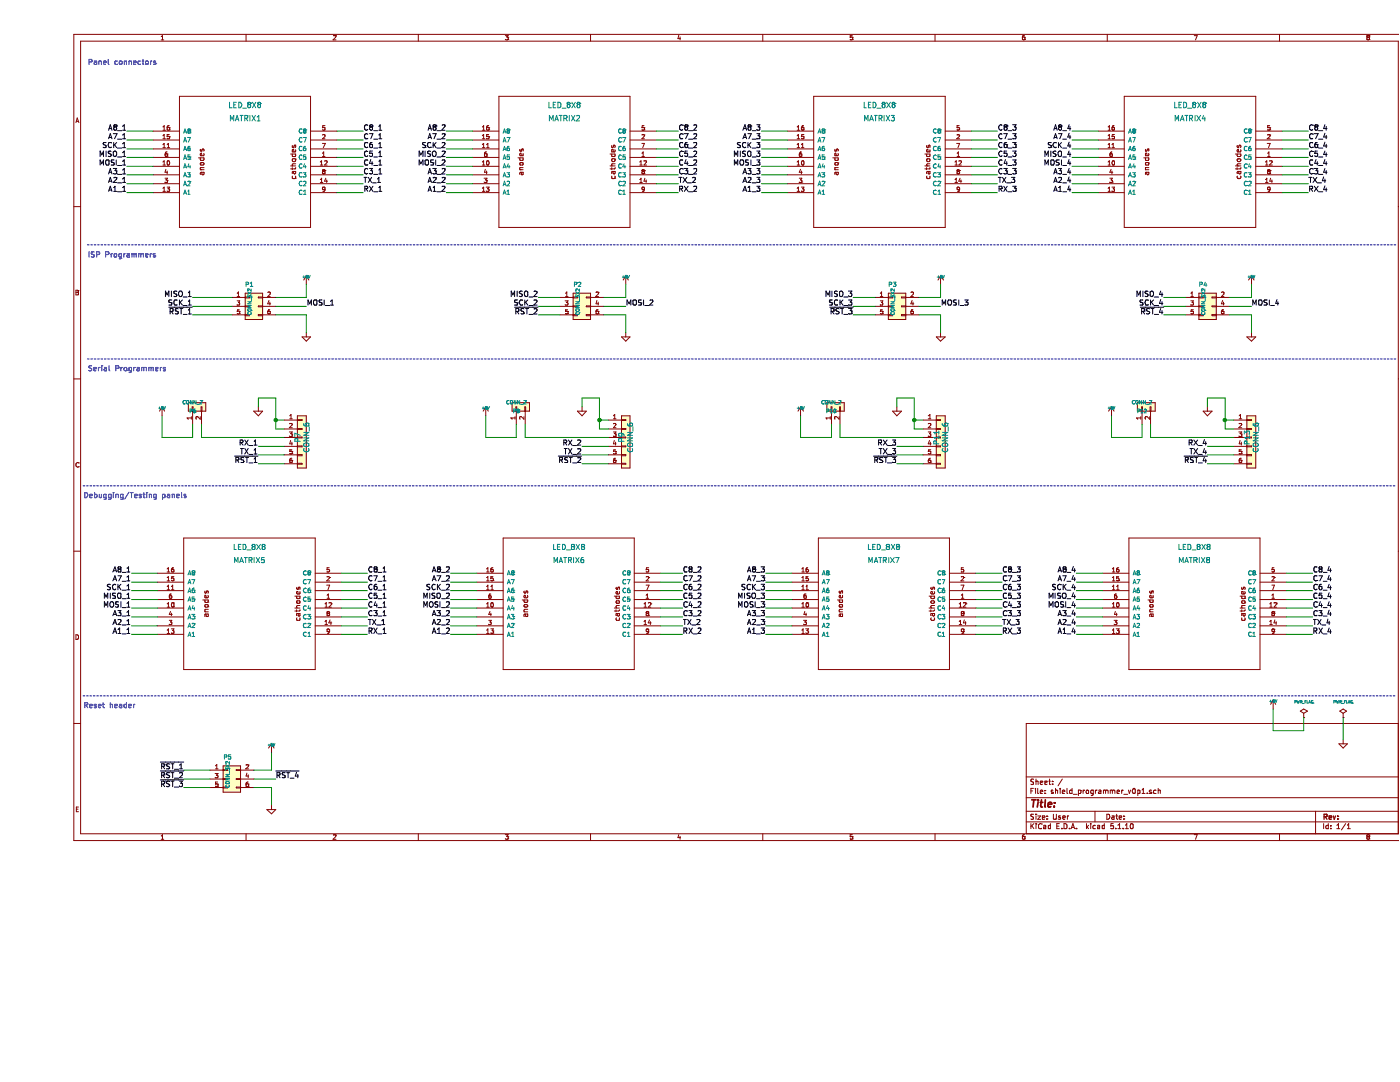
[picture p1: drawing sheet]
EESchema Schematic File Version 4
EELAYER 30 0
EELAYER END
$Descr User 16000 10000
encoding utf-8
Sheet 1 1
Title ""
Date ""
Rev ""
Comp ""
Comment1 ""
Comment2 ""
Comment3 ""
Comment4 ""
$EndDescr
$Comp
L shield_programmer_v0p1:LED_8X8 MATRIX1
U 1 1
P 2350 1850
F 0 "MATRIX1" H 2350 2350 60  0000 C CNN
F 1 "LED_8X8" H 2350 2500 60  0000 C CNN
F 2 "" H 2350 1850 60  0000 C CNN
F 3 "" H 2350 1850 60  0000 C CNN
	1    2350 1850
	1    0    0    -1  
$EndComp
$Comp
L Connector_Generic:Conn_02x03_Odd_Even P1
U 1 1
P 2400 3500
F 0 "P1" H 2400 3750 50  0000 C CNN
F 1 "CONN_3X2" V 2400 3550 40  0000 C CNN
F 2 "" H 2400 3500 60  0000 C CNN
F 3 "" H 2400 3500 60  0000 C CNN
	1    2400 3500
	1    0    0    -1  
$EndComp
Wire Wire Line
	2200 3400 1750 3400
Wire Wire Line
	2200 3500 1750 3500
Wire Wire Line
	2200 3600 1750 3600
Wire Wire Line
	2700 3400 3050 3400
Wire Wire Line
	2700 3500 3050 3500
Wire Wire Line
	2700 3600 3050 3600
Text Label 1750 3400 2    60   ~ 0
MISO_1
Text Label 1750 3500 2    60   ~ 0
SCK_1
Text Label 1750 3600 2    60   ~ 0
~RST_1
Wire Wire Line
	3050 3400 3050 3250
Wire Wire Line
	3050 3600 3050 3800
$Comp
L power:+5V #PWR01
U 1 1
P 3050 3250
F 0 "#PWR01" H 3050 3340 20  0001 C CNN
F 1 "+5V" H 3050 3340 30  0000 C CNN
F 2 "" H 3050 3250 60  0000 C CNN
F 3 "" H 3050 3250 60  0000 C CNN
	1    3050 3250
	1    0    0    -1  
$EndComp
$Comp
L power:GND #PWR02
U 1 1
P 3050 3800
F 0 "#PWR02" H 3050 3800 30  0001 C CNN
F 1 "GND" H 3050 3730 30  0001 C CNN
F 2 "" H 3050 3800 60  0000 C CNN
F 3 "" H 3050 3800 60  0000 C CNN
	1    3050 3800
	1    0    0    -1  
$EndComp
Text Label 3050 3500 0    60   ~ 0
MOSI_1
Wire Wire Line
	1300 1900 1000 1900
Wire Wire Line
	1300 1800 1000 1800
Wire Wire Line
	1300 1700 1000 1700
Text Label 1000 1900 2    60   ~ 0
MOSI_1
Text Label 1000 1800 2    60   ~ 0
MISO_1
Text Label 1000 1700 2    60   ~ 0
SCK_1
$Comp
L shield_programmer_v0p1:LED_8X8 MATRIX3
U 1 1
P 9600 1850
F 0 "MATRIX3" H 9600 2350 60  0000 C CNN
F 1 "LED_8X8" H 9600 2500 60  0000 C CNN
F 2 "" H 9600 1850 60  0000 C CNN
F 3 "" H 9600 1850 60  0000 C CNN
	1    9600 1850
	1    0    0    -1  
$EndComp
$Comp
L Connector_Generic:Conn_02x03_Odd_Even P3
U 1 1
P 9750 3500
F 0 "P3" H 9750 3750 50  0000 C CNN
F 1 "CONN_3X2" V 9750 3550 40  0000 C CNN
F 2 "" H 9750 3500 60  0000 C CNN
F 3 "" H 9750 3500 60  0000 C CNN
	1    9750 3500
	1    0    0    -1  
$EndComp
Wire Wire Line
	9550 3400 9300 3400
Wire Wire Line
	9550 3500 9300 3500
Wire Wire Line
	9550 3600 9300 3600
Wire Wire Line
	10050 3400 10300 3400
Wire Wire Line
	10050 3500 10300 3500
Wire Wire Line
	10050 3600 10300 3600
Text Label 9300 3400 2    60   ~ 0
MISO_3
Text Label 9300 3500 2    60   ~ 0
SCK_3
Text Label 9300 3600 2    60   ~ 0
~RST_3
Wire Wire Line
	10300 3400 10300 3250
Wire Wire Line
	10300 3600 10300 3800
$Comp
L power:+5V #PWR03
U 1 1
P 10300 3250
F 0 "#PWR03" H 10300 3340 20  0001 C CNN
F 1 "+5V" H 10300 3340 30  0000 C CNN
F 2 "" H 10300 3250 60  0000 C CNN
F 3 "" H 10300 3250 60  0000 C CNN
	1    10300 3250
	1    0    0    -1  
$EndComp
$Comp
L power:GND #PWR04
U 1 1
P 10300 3800
F 0 "#PWR04" H 10300 3800 30  0001 C CNN
F 1 "GND" H 10300 3730 30  0001 C CNN
F 2 "" H 10300 3800 60  0000 C CNN
F 3 "" H 10300 3800 60  0000 C CNN
	1    10300 3800
	1    0    0    -1  
$EndComp
Text Label 10300 3500 0    60   ~ 0
MOSI_3
Wire Wire Line
	8550 1900 8250 1900
Wire Wire Line
	8550 1800 8250 1800
Wire Wire Line
	8550 1700 8250 1700
Text Label 8250 1900 2    60   ~ 0
MOSI_3
Text Label 8250 1800 2    60   ~ 0
MISO_3
Text Label 8250 1700 2    60   ~ 0
SCK_3
$Comp
L shield_programmer_v0p1:LED_8X8 MATRIX2
U 1 1
P 6000 1850
F 0 "MATRIX2" H 6000 2350 60  0000 C CNN
F 1 "LED_8X8" H 6000 2500 60  0000 C CNN
F 2 "" H 6000 1850 60  0000 C CNN
F 3 "" H 6000 1850 60  0000 C CNN
	1    6000 1850
	1    0    0    -1  
$EndComp
$Comp
L Connector_Generic:Conn_02x03_Odd_Even P2
U 1 1
P 6150 3500
F 0 "P2" H 6150 3750 50  0000 C CNN
F 1 "CONN_3X2" V 6150 3550 40  0000 C CNN
F 2 "" H 6150 3500 60  0000 C CNN
F 3 "" H 6150 3500 60  0000 C CNN
	1    6150 3500
	1    0    0    -1  
$EndComp
Wire Wire Line
	5950 3400 5700 3400
Wire Wire Line
	5950 3500 5700 3500
Wire Wire Line
	5950 3600 5700 3600
Wire Wire Line
	6450 3400 6700 3400
Wire Wire Line
	6450 3500 6700 3500
Wire Wire Line
	6450 3600 6700 3600
Text Label 5700 3400 2    60   ~ 0
MISO_2
Text Label 5700 3500 2    60   ~ 0
SCK_2
Text Label 5700 3600 2    60   ~ 0
~RST_2
Wire Wire Line
	6700 3400 6700 3250
Wire Wire Line
	6700 3600 6700 3800
$Comp
L power:+5V #PWR05
U 1 1
P 6700 3250
F 0 "#PWR05" H 6700 3340 20  0001 C CNN
F 1 "+5V" H 6700 3340 30  0000 C CNN
F 2 "" H 6700 3250 60  0000 C CNN
F 3 "" H 6700 3250 60  0000 C CNN
	1    6700 3250
	1    0    0    -1  
$EndComp
$Comp
L power:GND #PWR06
U 1 1
P 6700 3800
F 0 "#PWR06" H 6700 3800 30  0001 C CNN
F 1 "GND" H 6700 3730 30  0001 C CNN
F 2 "" H 6700 3800 60  0000 C CNN
F 3 "" H 6700 3800 60  0000 C CNN
	1    6700 3800
	1    0    0    -1  
$EndComp
Text Label 6700 3500 0    60   ~ 0
MOSI_2
Wire Wire Line
	4950 1900 4650 1900
Wire Wire Line
	4950 1800 4650 1800
Wire Wire Line
	4950 1700 4650 1700
Text Label 4650 1900 2    60   ~ 0
MOSI_2
Text Label 4650 1800 2    60   ~ 0
MISO_2
Text Label 4650 1700 2    60   ~ 0
SCK_2
$Comp
L shield_programmer_v0p1:LED_8X8 MATRIX4
U 1 1
P 13150 1850
F 0 "MATRIX4" H 13150 2350 60  0000 C CNN
F 1 "LED_8X8" H 13150 2500 60  0000 C CNN
F 2 "" H 13150 1850 60  0000 C CNN
F 3 "" H 13150 1850 60  0000 C CNN
	1    13150 1850
	1    0    0    -1  
$EndComp
$Comp
L Connector_Generic:Conn_02x03_Odd_Even P4
U 1 1
P 13300 3500
F 0 "P4" H 13300 3750 50  0000 C CNN
F 1 "CONN_3X2" V 13300 3550 40  0000 C CNN
F 2 "" H 13300 3500 60  0000 C CNN
F 3 "" H 13300 3500 60  0000 C CNN
	1    13300 3500
	1    0    0    -1  
$EndComp
Wire Wire Line
	13100 3400 12850 3400
Wire Wire Line
	13100 3500 12850 3500
Wire Wire Line
	13100 3600 12850 3600
Wire Wire Line
	13600 3400 13850 3400
Wire Wire Line
	13600 3500 13850 3500
Wire Wire Line
	13600 3600 13850 3600
Text Label 12850 3400 2    60   ~ 0
MISO_4
Text Label 12850 3500 2    60   ~ 0
SCK_4
Text Label 12850 3600 2    60   ~ 0
~RST_4
Wire Wire Line
	13850 3400 13850 3250
Wire Wire Line
	13850 3600 13850 3800
$Comp
L power:+5V #PWR07
U 1 1
P 13850 3250
F 0 "#PWR07" H 13850 3340 20  0001 C CNN
F 1 "+5V" H 13850 3340 30  0000 C CNN
F 2 "" H 13850 3250 60  0000 C CNN
F 3 "" H 13850 3250 60  0000 C CNN
	1    13850 3250
	1    0    0    -1  
$EndComp
$Comp
L power:GND #PWR08
U 1 1
P 13850 3800
F 0 "#PWR08" H 13850 3800 30  0001 C CNN
F 1 "GND" H 13850 3730 30  0001 C CNN
F 2 "" H 13850 3800 60  0000 C CNN
F 3 "" H 13850 3800 60  0000 C CNN
	1    13850 3800
	1    0    0    -1  
$EndComp
Text Label 13850 3500 0    60   ~ 0
MOSI_4
Wire Wire Line
	12100 1900 11800 1900
Wire Wire Line
	12100 1800 11800 1800
Wire Wire Line
	12100 1700 11800 1700
Text Label 11800 1900 2    60   ~ 0
MOSI_4
Text Label 11800 1800 2    60   ~ 0
MISO_4
Text Label 11800 1700 2    60   ~ 0
SCK_4
$Comp
L shield_programmer_v0p1:LED_8X8 MATRIX5
U 1 1
P 2400 6900
F 0 "MATRIX5" H 2400 7400 60  0000 C CNN
F 1 "LED_8X8" H 2400 7550 60  0000 C CNN
F 2 "" H 2400 6900 60  0000 C CNN
F 3 "" H 2400 6900 60  0000 C CNN
	1    2400 6900
	1    0    0    -1  
$EndComp
$Comp
L shield_programmer_v0p1:LED_8X8 MATRIX6
U 1 1
P 6050 6900
F 0 "MATRIX6" H 6050 7400 60  0000 C CNN
F 1 "LED_8X8" H 6050 7550 60  0000 C CNN
F 2 "" H 6050 6900 60  0000 C CNN
F 3 "" H 6050 6900 60  0000 C CNN
	1    6050 6900
	1    0    0    -1  
$EndComp
$Comp
L shield_programmer_v0p1:LED_8X8 MATRIX7
U 1 1
P 9650 6900
F 0 "MATRIX7" H 9650 7400 60  0000 C CNN
F 1 "LED_8X8" H 9650 7550 60  0000 C CNN
F 2 "" H 9650 6900 60  0000 C CNN
F 3 "" H 9650 6900 60  0000 C CNN
	1    9650 6900
	1    0    0    -1  
$EndComp
$Comp
L shield_programmer_v0p1:LED_8X8 MATRIX8
U 1 1
P 13200 6900
F 0 "MATRIX8" H 13200 7400 60  0000 C CNN
F 1 "LED_8X8" H 13200 7550 60  0000 C CNN
F 2 "" H 13200 6900 60  0000 C CNN
F 3 "" H 13200 6900 60  0000 C CNN
	1    13200 6900
	1    0    0    -1  
$EndComp
Wire Wire Line
	1300 1500 1000 1500
Wire Wire Line
	1000 1600 1300 1600
Wire Wire Line
	1300 2000 1000 2000
Wire Wire Line
	1300 2100 1000 2100
Wire Wire Line
	1300 2200 1000 2200
Wire Wire Line
	3400 1500 3700 1500
Wire Wire Line
	3400 1600 3700 1600
Wire Wire Line
	3400 1700 3700 1700
Wire Wire Line
	3400 1800 3700 1800
Wire Wire Line
	3400 1900 3700 1900
Wire Wire Line
	3400 2000 3700 2000
Wire Wire Line
	3400 2100 3700 2100
Wire Wire Line
	3400 2200 3700 2200
Wire Wire Line
	4950 1500 4650 1500
Wire Wire Line
	4950 1600 4650 1600
Wire Wire Line
	4950 2000 4650 2000
Wire Wire Line
	4950 2100 4650 2100
Wire Wire Line
	4950 2200 4650 2200
Wire Wire Line
	7050 1500 7300 1500
Wire Wire Line
	7050 1600 7300 1600
Wire Wire Line
	7050 1700 7300 1700
Wire Wire Line
	7050 1800 7300 1800
Wire Wire Line
	7050 1900 7300 1900
Wire Wire Line
	7050 2000 7300 2000
Wire Wire Line
	7050 2100 7300 2100
Wire Wire Line
	7050 2200 7300 2200
Wire Wire Line
	8550 1500 8250 1500
Wire Wire Line
	8550 1600 8250 1600
Wire Wire Line
	8550 2000 8250 2000
Wire Wire Line
	8550 2100 8250 2100
Wire Wire Line
	8550 2200 8250 2200
Wire Wire Line
	10650 1500 10950 1500
Wire Wire Line
	10650 1600 10950 1600
Wire Wire Line
	10650 1700 10950 1700
Wire Wire Line
	10650 1800 10950 1800
Wire Wire Line
	10650 1900 10950 1900
Wire Wire Line
	10650 2000 10950 2000
Wire Wire Line
	10650 2100 10950 2100
Wire Wire Line
	10650 2200 10950 2200
Wire Wire Line
	12100 1500 11800 1500
Wire Wire Line
	12100 1600 11800 1600
Wire Wire Line
	12100 2000 11800 2000
Wire Wire Line
	12100 2100 11800 2100
Wire Wire Line
	12100 2200 11800 2200
Text Label 1000 1500 2    60   ~ 0
A8_1
Text Label 1000 1600 2    60   ~ 0
A7_1
Text Label 1000 2000 2    60   ~ 0
A3_1
Text Label 1000 2100 2    60   ~ 0
A2_1
Text Label 1000 2200 2    60   ~ 0
A1_1
Text Label 3700 1500 0    60   ~ 0
C8_1
Text Label 3700 1600 0    60   ~ 0
C7_1
Text Label 3700 1700 0    60   ~ 0
C6_1
Wire Wire Line
	1350 6950 1050 6950
Wire Wire Line
	1350 6850 1050 6850
Wire Wire Line
	1350 6750 1050 6750
Text Label 1050 6950 2    60   ~ 0
MOSI_1
Text Label 1050 6850 2    60   ~ 0
MISO_1
Text Label 1050 6750 2    60   ~ 0
SCK_1
Wire Wire Line
	1350 6550 1050 6550
Wire Wire Line
	1050 6650 1350 6650
Wire Wire Line
	1350 7050 1050 7050
Wire Wire Line
	1350 7150 1050 7150
Wire Wire Line
	1350 7250 1050 7250
Text Label 1050 6550 2    60   ~ 0
A8_1
Text Label 1050 6650 2    60   ~ 0
A7_1
Text Label 1050 7050 2    60   ~ 0
A3_1
Text Label 1050 7150 2    60   ~ 0
A2_1
Text Label 1050 7250 2    60   ~ 0
A1_1
Text Label 3700 1800 0    60   ~ 0
C5_1
Text Label 3700 1900 0    60   ~ 0
C4_1
Text Label 3700 2000 0    60   ~ 0
C3_1
Text Label 3700 2100 0    60   ~ 0
TX_1
Text Label 3700 2200 0    60   ~ 0
RX_1
$Comp
L Connector_Generic:Conn_02x03_Odd_Even P5
U 1 1
P 2150 8900
F 0 "P5" H 2150 9150 50  0000 C CNN
F 1 "CONN_3X2" V 2150 8950 40  0000 C CNN
F 2 "" H 2150 8900 60  0000 C CNN
F 3 "" H 2150 8900 60  0000 C CNN
	1    2150 8900
	1    0    0    -1  
$EndComp
Wire Wire Line
	2450 8800 2650 8800
Wire Wire Line
	2650 8800 2650 8600
Wire Wire Line
	2450 9000 2650 9000
Wire Wire Line
	2650 9000 2650 9200
Wire Wire Line
	1950 9000 1650 9000
Wire Wire Line
	2450 8900 2700 8900
Text Label 1650 9000 2    60   ~ 0
~RST_3
Text Label 2700 8900 0    60   ~ 0
~RST_4
$Comp
L power:GND #PWR09
U 1 1
P 2650 9200
F 0 "#PWR09" H 2650 9200 30  0001 C CNN
F 1 "GND" H 2650 9130 30  0001 C CNN
F 2 "" H 2650 9200 60  0000 C CNN
F 3 "" H 2650 9200 60  0000 C CNN
	1    2650 9200
	1    0    0    -1  
$EndComp
$Comp
L power:+5V #PWR010
U 1 1
P 2650 8600
F 0 "#PWR010" H 2650 8690 20  0001 C CNN
F 1 "+5V" H 2650 8690 30  0000 C CNN
F 2 "" H 2650 8600 60  0000 C CNN
F 3 "" H 2650 8600 60  0000 C CNN
	1    2650 8600
	1    0    0    -1  
$EndComp
Text Label 4650 1500 2    60   ~ 0
A8_2
Text Label 4650 1600 2    60   ~ 0
A7_2
Text Label 4650 2000 2    60   ~ 0
A3_2
Text Label 4650 2100 2    60   ~ 0
A2_2
Text Label 4650 2200 2    60   ~ 0
A1_2
Text Label 7300 1500 0    60   ~ 0
C8_2
Text Label 7300 1600 0    60   ~ 0
C7_2
Text Label 7300 1700 0    60   ~ 0
C6_2
Text Label 7300 1800 0    60   ~ 0
C5_2
Text Label 7300 1900 0    60   ~ 0
C4_2
Text Label 7300 2000 0    60   ~ 0
C3_2
Text Label 7300 2100 0    60   ~ 0
TX_2
Text Label 7300 2200 0    60   ~ 0
RX_2
Wire Wire Line
	5000 6950 4700 6950
Wire Wire Line
	5000 6850 4700 6850
Wire Wire Line
	5000 6750 4700 6750
Text Label 4700 6950 2    60   ~ 0
MOSI_2
Text Label 4700 6850 2    60   ~ 0
MISO_2
Text Label 4700 6750 2    60   ~ 0
SCK_2
Wire Wire Line
	5000 6550 4700 6550
Wire Wire Line
	5000 6650 4700 6650
Wire Wire Line
	5000 7050 4700 7050
Wire Wire Line
	5000 7150 4700 7150
Wire Wire Line
	5000 7250 4700 7250
Text Label 4700 6550 2    60   ~ 0
A8_2
Text Label 4700 6650 2    60   ~ 0
A7_2
Text Label 4700 7050 2    60   ~ 0
A3_2
Text Label 4700 7150 2    60   ~ 0
A2_2
Text Label 4700 7250 2    60   ~ 0
A1_2
Text Label 8250 1500 2    60   ~ 0
A8_3
Text Label 8250 1600 2    60   ~ 0
A7_3
Text Label 8250 2000 2    60   ~ 0
A3_3
Text Label 8250 2100 2    60   ~ 0
A2_3
Text Label 8250 2200 2    60   ~ 0
A1_3
Text Label 10950 1500 0    60   ~ 0
C8_3
Text Label 10950 1600 0    60   ~ 0
C7_3
Text Label 10950 1700 0    60   ~ 0
C6_3
Text Label 10950 1800 0    60   ~ 0
C5_3
Text Label 10950 1900 0    60   ~ 0
C4_3
Text Label 10950 2000 0    60   ~ 0
C3_3
Text Label 10950 2100 0    60   ~ 0
TX_3
Text Label 10950 2200 0    60   ~ 0
RX_3
Wire Wire Line
	8600 6950 8300 6950
Wire Wire Line
	8600 6850 8300 6850
Wire Wire Line
	8600 6750 8300 6750
Text Label 8300 6950 2    60   ~ 0
MOSI_3
Text Label 8300 6850 2    60   ~ 0
MISO_3
Text Label 8300 6750 2    60   ~ 0
SCK_3
Wire Wire Line
	8600 6550 8300 6550
Wire Wire Line
	8600 6650 8300 6650
Wire Wire Line
	8600 7050 8300 7050
Wire Wire Line
	8600 7150 8300 7150
Wire Wire Line
	8600 7250 8300 7250
Text Label 8300 6550 2    60   ~ 0
A8_3
Text Label 8300 6650 2    60   ~ 0
A7_3
Text Label 8300 7050 2    60   ~ 0
A3_3
Text Label 8300 7150 2    60   ~ 0
A2_3
Text Label 8300 7250 2    60   ~ 0
A1_3
Text Label 11800 1500 2    60   ~ 0
A8_4
Text Label 11800 1600 2    60   ~ 0
A7_4
Text Label 11800 2000 2    60   ~ 0
A3_4
Text Label 11800 2100 2    60   ~ 0
A2_4
Text Label 11800 2200 2    60   ~ 0
A1_4
Wire Wire Line
	14200 1500 14500 1500
Wire Wire Line
	14200 1600 14500 1600
Wire Wire Line
	14200 1700 14500 1700
Wire Wire Line
	14200 1800 14500 1800
Wire Wire Line
	14200 1900 14500 1900
Wire Wire Line
	14200 2000 14500 2000
Wire Wire Line
	14200 2100 14500 2100
Wire Wire Line
	14200 2200 14500 2200
Text Label 14500 1500 0    60   ~ 0
C8_4
Text Label 14500 1600 0    60   ~ 0
C7_4
Text Label 14500 1700 0    60   ~ 0
C6_4
Text Label 14500 1800 0    60   ~ 0
C5_4
Text Label 14500 1900 0    60   ~ 0
C4_4
Text Label 14500 2000 0    60   ~ 0
C3_4
Text Label 14500 2100 0    60   ~ 0
TX_4
Text Label 14500 2200 0    60   ~ 0
RX_4
Wire Wire Line
	12150 6950 11850 6950
Wire Wire Line
	12150 6850 11850 6850
Wire Wire Line
	12150 6750 11850 6750
Text Label 11850 6950 2    60   ~ 0
MOSI_4
Text Label 11850 6850 2    60   ~ 0
MISO_4
Text Label 11850 6750 2    60   ~ 0
SCK_4
Wire Wire Line
	12150 6550 11850 6550
Wire Wire Line
	12150 6650 11850 6650
Wire Wire Line
	12150 7050 11850 7050
Wire Wire Line
	12150 7150 11850 7150
Wire Wire Line
	12150 7250 11850 7250
Text Label 11850 6550 2    60   ~ 0
A8_4
Text Label 11850 6650 2    60   ~ 0
A7_4
Text Label 11850 7050 2    60   ~ 0
A3_4
Text Label 11850 7150 2    60   ~ 0
A2_4
Text Label 11850 7250 2    60   ~ 0
A1_4
Wire Wire Line
	14250 6550 14550 6550
Wire Wire Line
	14250 6650 14550 6650
Wire Wire Line
	14250 6750 14550 6750
Wire Wire Line
	14250 6850 14550 6850
Wire Wire Line
	14250 6950 14550 6950
Wire Wire Line
	14250 7050 14550 7050
Wire Wire Line
	14250 7150 14550 7150
Wire Wire Line
	14250 7250 14550 7250
Text Label 14550 6550 0    60   ~ 0
C8_4
Text Label 14550 6650 0    60   ~ 0
C7_4
Text Label 14550 6750 0    60   ~ 0
C6_4
Text Label 14550 6850 0    60   ~ 0
C5_4
Text Label 14550 6950 0    60   ~ 0
C4_4
Text Label 14550 7050 0    60   ~ 0
C3_4
Text Label 14550 7150 0    60   ~ 0
TX_4
Text Label 14550 7250 0    60   ~ 0
RX_4
Wire Wire Line
	7100 6550 7350 6550
Wire Wire Line
	7100 6650 7350 6650
Wire Wire Line
	7100 6750 7350 6750
Wire Wire Line
	7100 6850 7350 6850
Wire Wire Line
	7100 6950 7350 6950
Wire Wire Line
	7100 7050 7350 7050
Wire Wire Line
	7100 7150 7350 7150
Wire Wire Line
	7100 7250 7350 7250
Text Label 7350 6550 0    60   ~ 0
C8_2
Text Label 7350 6650 0    60   ~ 0
C7_2
Text Label 7350 6750 0    60   ~ 0
C6_2
Text Label 7350 6850 0    60   ~ 0
C5_2
Text Label 7350 6950 0    60   ~ 0
C4_2
Text Label 7350 7050 0    60   ~ 0
C3_2
Text Label 7350 7150 0    60   ~ 0
TX_2
Text Label 7350 7250 0    60   ~ 0
RX_2
Wire Wire Line
	3450 6550 3750 6550
Wire Wire Line
	3450 6650 3750 6650
Wire Wire Line
	3450 6750 3750 6750
Wire Wire Line
	3450 6850 3750 6850
Wire Wire Line
	3450 6950 3750 6950
Wire Wire Line
	3450 7050 3750 7050
Wire Wire Line
	3450 7150 3750 7150
Wire Wire Line
	3450 7250 3750 7250
Text Label 3750 6550 0    60   ~ 0
C8_1
Text Label 3750 6650 0    60   ~ 0
C7_1
Text Label 3750 6750 0    60   ~ 0
C6_1
Text Label 3750 6850 0    60   ~ 0
C5_1
Text Label 3750 6950 0    60   ~ 0
C4_1
Text Label 3750 7050 0    60   ~ 0
C3_1
Text Label 3750 7150 0    60   ~ 0
TX_1
Text Label 3750 7250 0    60   ~ 0
RX_1
Wire Wire Line
	10700 6550 11000 6550
Wire Wire Line
	10700 6650 11000 6650
Wire Wire Line
	10700 6750 11000 6750
Wire Wire Line
	10700 6850 11000 6850
Wire Wire Line
	10700 6950 11000 6950
Wire Wire Line
	10700 7050 11000 7050
Wire Wire Line
	10700 7150 11000 7150
Wire Wire Line
	10700 7250 11000 7250
Text Label 11000 6550 0    60   ~ 0
C8_3
Text Label 11000 6650 0    60   ~ 0
C7_3
Text Label 11000 6750 0    60   ~ 0
C6_3
Text Label 11000 6850 0    60   ~ 0
C5_3
Text Label 11000 6950 0    60   ~ 0
C4_3
Text Label 11000 7050 0    60   ~ 0
C3_3
Text Label 11000 7150 0    60   ~ 0
TX_3
Text Label 11000 7250 0    60   ~ 0
RX_3
$Comp
L Connector_Generic:Conn_01x06 P7
U 1 1
P 3000 5000
F 0 "P7" V 2950 5000 60  0000 C CNN
F 1 "CONN_6" V 3050 5000 60  0000 C CNN
F 2 "" H 3000 5000 60  0000 C CNN
F 3 "" H 3000 5000 60  0000 C CNN
	1    3000 5000
	1    0    0    -1  
$EndComp
Wire Wire Line
	2800 4800 2700 4800
Wire Wire Line
	2700 4550 2700 4800
Wire Wire Line
	2700 4550 2500 4550
Wire Wire Line
	2500 4550 2500 4650
$Comp
L power:GND #PWR011
U 1 1
P 2500 4650
F 0 "#PWR011" H 2500 4650 30  0001 C CNN
F 1 "GND" H 2500 4580 30  0001 C CNN
F 2 "" H 2500 4650 60  0000 C CNN
F 3 "" H 2500 4650 60  0000 C CNN
	1    2500 4650
	1    0    0    -1  
$EndComp
Wire Wire Line
	2800 5100 2500 5100
Text Label 2500 5100 2    60   ~ 0
RX_1
Wire Wire Line
	2800 5200 2500 5200
Wire Wire Line
	2800 5300 2500 5300
Text Label 2500 5300 2    60   ~ 0
~RST_1
Text Label 2500 5200 2    60   ~ 0
TX_1
Wire Wire Line
	2700 4900 2800 4900
Connection ~ 2700 4800
$Comp
L Connector_Generic:Conn_01x02 P6
U 1 1
P 1750 4650
F 0 "P6" V 1700 4650 40  0000 C CNN
F 1 "CONN_2" V 1800 4650 40  0000 C CNN
F 2 "" H 1750 4650 60  0000 C CNN
F 3 "" H 1750 4650 60  0000 C CNN
	1    1750 4650
	0    -1   -1   0   
$EndComp
Wire Wire Line
	2800 5000 1850 5000
Wire Wire Line
	1850 5000 1850 4850
Wire Wire Line
	1750 4850 1750 5000
Wire Wire Line
	1750 5000 1400 5000
Wire Wire Line
	1400 5000 1400 4750
$Comp
L power:+5V #PWR012
U 1 1
P 1400 4750
F 0 "#PWR012" H 1400 4840 20  0001 C CNN
F 1 "+5V" H 1400 4840 30  0000 C CNN
F 2 "" H 1400 4750 60  0000 C CNN
F 3 "" H 1400 4750 60  0000 C CNN
	1    1400 4750
	1    0    0    -1  
$EndComp
$Comp
L Connector_Generic:Conn_01x06 P9
U 1 1
P 6700 5000
F 0 "P9" V 6650 5000 60  0000 C CNN
F 1 "CONN_6" V 6750 5000 60  0000 C CNN
F 2 "" H 6700 5000 60  0000 C CNN
F 3 "" H 6700 5000 60  0000 C CNN
	1    6700 5000
	1    0    0    -1  
$EndComp
Wire Wire Line
	6500 4800 6400 4800
Wire Wire Line
	6400 4550 6400 4800
Wire Wire Line
	6400 4550 6200 4550
Wire Wire Line
	6200 4550 6200 4650
$Comp
L power:GND #PWR013
U 1 1
P 6200 4650
F 0 "#PWR013" H 6200 4650 30  0001 C CNN
F 1 "GND" H 6200 4580 30  0001 C CNN
F 2 "" H 6200 4650 60  0000 C CNN
F 3 "" H 6200 4650 60  0000 C CNN
	1    6200 4650
	1    0    0    -1  
$EndComp
Wire Wire Line
	6500 5100 6200 5100
Text Label 6200 5100 2    60   ~ 0
RX_2
Wire Wire Line
	6500 5200 6200 5200
Wire Wire Line
	6500 5300 6200 5300
Text Label 6200 5300 2    60   ~ 0
~RST_2
Text Label 6200 5200 2    60   ~ 0
TX_2
Wire Wire Line
	6400 4900 6500 4900
Connection ~ 6400 4800
$Comp
L Connector_Generic:Conn_01x02 P8
U 1 1
P 5450 4650
F 0 "P8" V 5400 4650 40  0000 C CNN
F 1 "CONN_2" V 5500 4650 40  0000 C CNN
F 2 "" H 5450 4650 60  0000 C CNN
F 3 "" H 5450 4650 60  0000 C CNN
	1    5450 4650
	0    -1   -1   0   
$EndComp
Wire Wire Line
	6500 5000 5550 5000
Wire Wire Line
	5550 5000 5550 4850
Wire Wire Line
	5100 5000 5100 4750
$Comp
L power:+5V #PWR014
U 1 1
P 5100 4750
F 0 "#PWR014" H 5100 4840 20  0001 C CNN
F 1 "+5V" H 5100 4840 30  0000 C CNN
F 2 "" H 5100 4750 60  0000 C CNN
F 3 "" H 5100 4750 60  0000 C CNN
	1    5100 4750
	1    0    0    -1  
$EndComp
$Comp
L Connector_Generic:Conn_01x06 P11
U 1 1
P 10300 5000
F 0 "P11" V 10250 5000 60  0000 C CNN
F 1 "CONN_6" V 10350 5000 60  0000 C CNN
F 2 "" H 10300 5000 60  0000 C CNN
F 3 "" H 10300 5000 60  0000 C CNN
	1    10300 5000
	1    0    0    -1  
$EndComp
Wire Wire Line
	10100 4800 10000 4800
Wire Wire Line
	10000 4550 10000 4800
Wire Wire Line
	10000 4550 9800 4550
Wire Wire Line
	9800 4550 9800 4650
$Comp
L power:GND #PWR015
U 1 1
P 9800 4650
F 0 "#PWR015" H 9800 4650 30  0001 C CNN
F 1 "GND" H 9800 4580 30  0001 C CNN
F 2 "" H 9800 4650 60  0000 C CNN
F 3 "" H 9800 4650 60  0000 C CNN
	1    9800 4650
	1    0    0    -1  
$EndComp
Wire Wire Line
	10100 5100 9800 5100
Text Label 9800 5100 2    60   ~ 0
RX_3
Wire Wire Line
	10100 5200 9800 5200
Wire Wire Line
	10100 5300 9800 5300
Text Label 9800 5300 2    60   ~ 0
~RST_3
Text Label 9800 5200 2    60   ~ 0
TX_3
Wire Wire Line
	10000 4900 10100 4900
Connection ~ 10000 4800
$Comp
L Connector_Generic:Conn_01x02 P10
U 1 1
P 9050 4650
F 0 "P10" V 9000 4650 40  0000 C CNN
F 1 "CONN_2" V 9100 4650 40  0000 C CNN
F 2 "" H 9050 4650 60  0000 C CNN
F 3 "" H 9050 4650 60  0000 C CNN
	1    9050 4650
	0    -1   -1   0   
$EndComp
Wire Wire Line
	10100 5000 9150 5000
Wire Wire Line
	9150 5000 9150 4850
Wire Wire Line
	9050 4850 9050 5000
Wire Wire Line
	9050 5000 8700 5000
Wire Wire Line
	8700 5000 8700 4750
$Comp
L power:+5V #PWR016
U 1 1
P 8700 4750
F 0 "#PWR016" H 8700 4840 20  0001 C CNN
F 1 "+5V" H 8700 4840 30  0000 C CNN
F 2 "" H 8700 4750 60  0000 C CNN
F 3 "" H 8700 4750 60  0000 C CNN
	1    8700 4750
	1    0    0    -1  
$EndComp
$Comp
L Connector_Generic:Conn_01x06 P13
U 1 1
P 13850 5000
F 0 "P13" V 13800 5000 60  0000 C CNN
F 1 "CONN_6" V 13900 5000 60  0000 C CNN
F 2 "" H 13850 5000 60  0000 C CNN
F 3 "" H 13850 5000 60  0000 C CNN
	1    13850 5000
	1    0    0    -1  
$EndComp
Wire Wire Line
	13650 4800 13550 4800
Wire Wire Line
	13550 4550 13550 4800
Wire Wire Line
	13550 4550 13350 4550
Wire Wire Line
	13350 4550 13350 4650
$Comp
L power:GND #PWR017
U 1 1
P 13350 4650
F 0 "#PWR017" H 13350 4650 30  0001 C CNN
F 1 "GND" H 13350 4580 30  0001 C CNN
F 2 "" H 13350 4650 60  0000 C CNN
F 3 "" H 13350 4650 60  0000 C CNN
	1    13350 4650
	1    0    0    -1  
$EndComp
Wire Wire Line
	13650 5100 13350 5100
Text Label 13350 5100 2    60   ~ 0
RX_4
Wire Wire Line
	13650 5200 13350 5200
Wire Wire Line
	13650 5300 13350 5300
Text Label 13350 5300 2    60   ~ 0
~RST_4
Text Label 13350 5200 2    60   ~ 0
TX_4
Wire Wire Line
	13550 4900 13650 4900
Connection ~ 13550 4800
$Comp
L Connector_Generic:Conn_01x02 P12
U 1 1
P 12600 4650
F 0 "P12" V 12550 4650 40  0000 C CNN
F 1 "CONN_2" V 12650 4650 40  0000 C CNN
F 2 "" H 12600 4650 60  0000 C CNN
F 3 "" H 12600 4650 60  0000 C CNN
	1    12600 4650
	0    -1   -1   0   
$EndComp
Wire Wire Line
	13650 5000 12700 5000
Wire Wire Line
	12700 5000 12700 4850
Wire Wire Line
	12600 4850 12600 5000
Wire Wire Line
	12600 5000 12250 5000
Wire Wire Line
	12250 5000 12250 4750
$Comp
L power:+5V #PWR018
U 1 1
P 12250 4750
F 0 "#PWR018" H 12250 4840 20  0001 C CNN
F 1 "+5V" H 12250 4840 30  0000 C CNN
F 2 "" H 12250 4750 60  0000 C CNN
F 3 "" H 12250 4750 60  0000 C CNN
	1    12250 4750
	1    0    0    -1  
$EndComp
Text Notes 550  750  0    60   ~ 0
Panel connectors
Wire Notes Line
	550  2800 15500 2800
Text Notes 550  2950 0    60   ~ 0
ISP Programmers
Wire Notes Line
	550  4100 15500 4100
Text Notes 550  4250 0    60   ~ 0
Serial Programmers
Wire Notes Line
	500  5550 15500 5550
Text Notes 500  5700 0    60   ~ 0
Debugging/Testing panels
Wire Notes Line
	500  7950 15500 7950
Text Notes 500  8100 0    60   ~ 0
Reset header
$Comp
L power:+5V #PWR019
U 1 1
P 14100 8100
F 0 "#PWR019" H 14100 8190 20  0001 C CNN
F 1 "+5V" H 14100 8190 30  0000 C CNN
F 2 "" H 14100 8100 60  0000 C CNN
F 3 "" H 14100 8100 60  0000 C CNN
	1    14100 8100
	1    0    0    -1  
$EndComp
$Comp
L power:GND #PWR020
U 1 1
P 14900 8450
F 0 "#PWR020" H 14900 8450 30  0001 C CNN
F 1 "GND" H 14900 8380 30  0001 C CNN
F 2 "" H 14900 8450 60  0000 C CNN
F 3 "" H 14900 8450 60  0000 C CNN
	1    14900 8450
	1    0    0    -1  
$EndComp
$Comp
L power:PWR_FLAG #FLG021
U 1 1
P 14900 8200
F 0 "#FLG021" H 14900 8295 30  0001 C CNN
F 1 "PWR_FLAG" H 14900 8380 30  0000 C CNN
F 2 "" H 14900 8200 60  0000 C CNN
F 3 "" H 14900 8200 60  0000 C CNN
	1    14900 8200
	1    0    0    -1  
$EndComp
$Comp
L power:PWR_FLAG #FLG022
U 1 1
P 14450 8200
F 0 "#FLG022" H 14450 8295 30  0001 C CNN
F 1 "PWR_FLAG" H 14450 8380 30  0000 C CNN
F 2 "" H 14450 8200 60  0000 C CNN
F 3 "" H 14450 8200 60  0000 C CNN
	1    14450 8200
	1    0    0    -1  
$EndComp
Wire Wire Line
	14100 8100 14100 8350
Wire Wire Line
	14100 8350 14450 8350
Wire Wire Line
	14450 8350 14450 8200
Wire Wire Line
	14900 8200 14900 8450
Wire Wire Line
	2700 4800 2700 4900
Wire Wire Line
	6400 4800 6400 4900
Wire Wire Line
	10000 4800 10000 4900
Wire Wire Line
	13550 4800 13550 4900
Wire Wire Line
	5450 5000 5100 5000
Wire Wire Line
	5450 4850 5450 5000
Text Label 1650 8800 2    60   ~ 0
~RST_1
Wire Wire Line
	1950 8800 1650 8800
Text Label 1650 8900 2    60   ~ 0
~RST_2
Wire Wire Line
	1950 8900 1650 8900
$EndSCHEMATC
